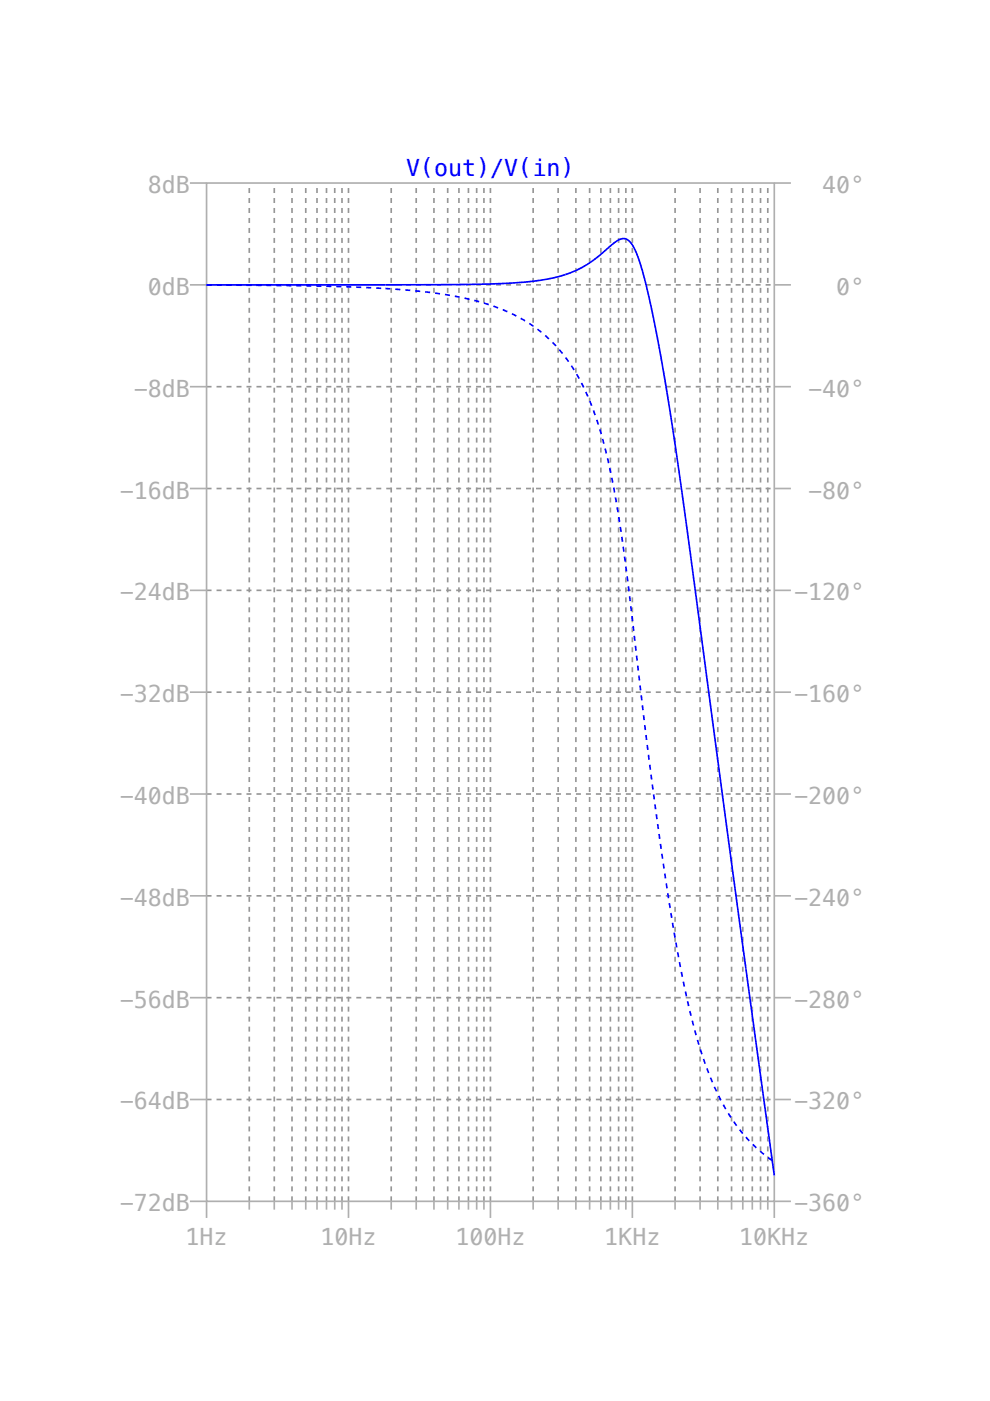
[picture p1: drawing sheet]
<svg xmlns="http://www.w3.org/2000/svg" width="210mm" height="297mm" viewBox="0 0 210 297" stroke-linecap="round" stroke-linejoin="round" font-family="sans-serif">
<g fill="none" stroke="#afafaf" stroke-width=".35">
<path d="M40.3 38.8h3.5M43.8 38.8h120.4v215.9h-120.4zM164.2 38.8h3.5M40.3 60.4h3.5M164.2 60.4h3.5M40.3 82h3.5M164.2 82h3.5M40.3 103.6h3.5M164.2 103.6h3.5M40.3 125.2h3.5M164.2 125.2h3.5M40.3 146.8h3.5"/>
<path d="M164.2 146.8h3.5M40.3 168.3h3.5M164.2 168.3h3.5M40.3 189.9h3.5M164.2 189.9h3.5M40.3 211.5h3.5M164.2 211.5h3.5M40.3 233.1h3.5M164.2 233.1h3.5M40.3 254.7h3.5v3.5M52.9 254.7v1.8M58.2 254.7v1.8"/>
<path d="M61.9 254.7v1.8M64.8 254.7v1.8M67.2 254.7v1.8M69.2 254.7v1.8M71 254.7v1.8M72.5 254.7v1.8M73.9 254.7v3.5M82.9 254.7v1.8M88.2 254.7v1.8M92 254.7v1.8M94.9 254.7v1.8M97.3 254.7v1.8"/>
<path d="M99.3 254.7v1.8M101.1 254.7v1.8M102.6 254.7v1.8M104 254.7v3.5M113 254.7v1.8M118.3 254.7v1.8M122.1 254.7v1.8M125 254.7v1.8M127.4 254.7v1.8M129.4 254.7v1.8M131.2 254.7v1.8M132.7 254.7v1.8"/>
<path d="M134.1 254.7v3.5M143.1 254.7v1.8M148.4 254.7v1.8M152.2 254.7v1.8M155.1 254.7v1.8M157.5 254.7v1.8M159.5 254.7v1.8M161.3 254.7v1.8M162.8 254.7v1.8M167.7 254.7h-3.5v3.5"/>
</g>
<g fill="none" stroke="#969696" stroke-width=".35" stroke-dasharray="1.1 1.1" stroke-linecap="butt">
<path d="M43.8 60.4h120.4M43.8 82h120.4M43.8 103.6h120.4M43.8 125.2h120.4M43.8 146.8h120.4M43.8 168.3h120.4M43.8 189.9h120.4M43.8 211.5h120.4M43.8 233.1h120.4M52.9 254.7v-215.9M58.2 254.7v-215.9M61.9 254.7v-215.9"/>
<path d="M64.8 254.7v-215.9M67.2 254.7v-215.9M69.2 254.7v-215.9M71 254.7v-215.9M72.5 254.7v-215.9M73.9 254.7v-215.9M82.9 254.7v-215.9M88.2 254.7v-215.9M92 254.7v-215.9M94.9 254.7v-215.9M97.3 254.7v-215.9M99.3 254.7v-215.9"/>
<path d="M101.1 254.7v-215.9M102.6 254.7v-215.9M104 254.7v-215.9M113 254.7v-215.9M118.3 254.7v-215.9M122.1 254.7v-215.9M125 254.7v-215.9M127.4 254.7v-215.9M129.4 254.7v-215.9M131.2 254.7v-215.9M132.7 254.7v-215.9M134.1 254.7v-215.9"/>
<path d="M143.1 254.7v-215.9M148.4 254.7v-215.9M152.2 254.7v-215.9M155.1 254.7v-215.9M157.5 254.7v-215.9M159.5 254.7v-215.9M161.3 254.7v-215.9M162.8 254.7v-215.9"/>
</g>
<path d="M43.8 60.4h45.4l14.5-.2 5.4-.2 4.2-.4 3.3-.5 3-.8a24.3 24.3 0 0 0 10-6.3 4 4 0 0 1 3-1.4 4.6 4.6 0 0 1 2.4 3.1 150.9 150.9 0 0 1 5.4 23.5l2.1 12.8 2.4 16.7 10.5 78.7 8.8 63.8" fill="none" stroke="#00f" stroke-width=".35"/>
<path d="M43.8 60.4l23.2 .2 14.7 .6M81.7 61.2l9.9 .9 4.3 .6 3.9 .8 3.3 .9 3.3 1.2 3 1.4 2.7 1.5a30 30 0 0 1 7.8 7.3M119.9 75.8a50.6 50.6 0 0 1 8.2 18.3 239.5 239.5 0 0 1 5.4 32.2l5.1 42.2a470.1 470.1 0 0 0 8.1 47.7 66.3 66.3 0 0 0 8.4 21l3 3.9M158.1 241.1a31.4 31.4 0 0 0 6.1 5.3" fill="none" stroke="#00f" stroke-width=".35" stroke-dasharray="1.1 1.1" stroke-linecap="butt"/>
<g font-size="4.9" fill="#afafaf">
<text x="31.3" y="40.9">8dB</text>
<text x="174.3" y="40.9">40°</text>
<text x="31.3" y="62.5">0dB</text>
<text x="177.3" y="62.5">0°</text>
<text x="28.4" y="84.1">-8dB</text>
<text x="171.4" y="84.1">-40°</text>
<text x="25.4" y="105.7">-16dB</text>
<text x="171.4" y="105.7">-80°</text>
<text x="25.4" y="127.3">-24dB</text>
<text x="168.4" y="127.3">-120°</text>
<text x="25.4" y="148.9">-32dB</text>
<text x="168.4" y="148.9">-160°</text>
<text x="25.4" y="170.5">-40dB</text>
<text x="168.4" y="170.5">-200°</text>
<text x="25.4" y="192.1">-48dB</text>
<text x="168.4" y="192.1">-240°</text>
<text x="25.4" y="213.6">-56dB</text>
<text x="168.4" y="213.6">-280°</text>
<text x="25.4" y="235.2">-64dB</text>
<text x="168.4" y="235.2">-320°</text>
<text x="25.4" y="256.8">-72dB</text>
<text x="168.4" y="256.8">-360°</text>
<text x="39.3" y="263.9">1Hz</text>
<text x="67.9" y="263.9">10Hz</text>
<text x="96.5" y="263.9">100Hz</text>
<text x="128.1" y="263.9">1KHz</text>
<text x="156.7" y="263.9">10KHz</text>
</g>
<text font-size="4.9" fill="#00f" x="86.1" y="37.4">V(out)/V(in)</text>
</svg>
